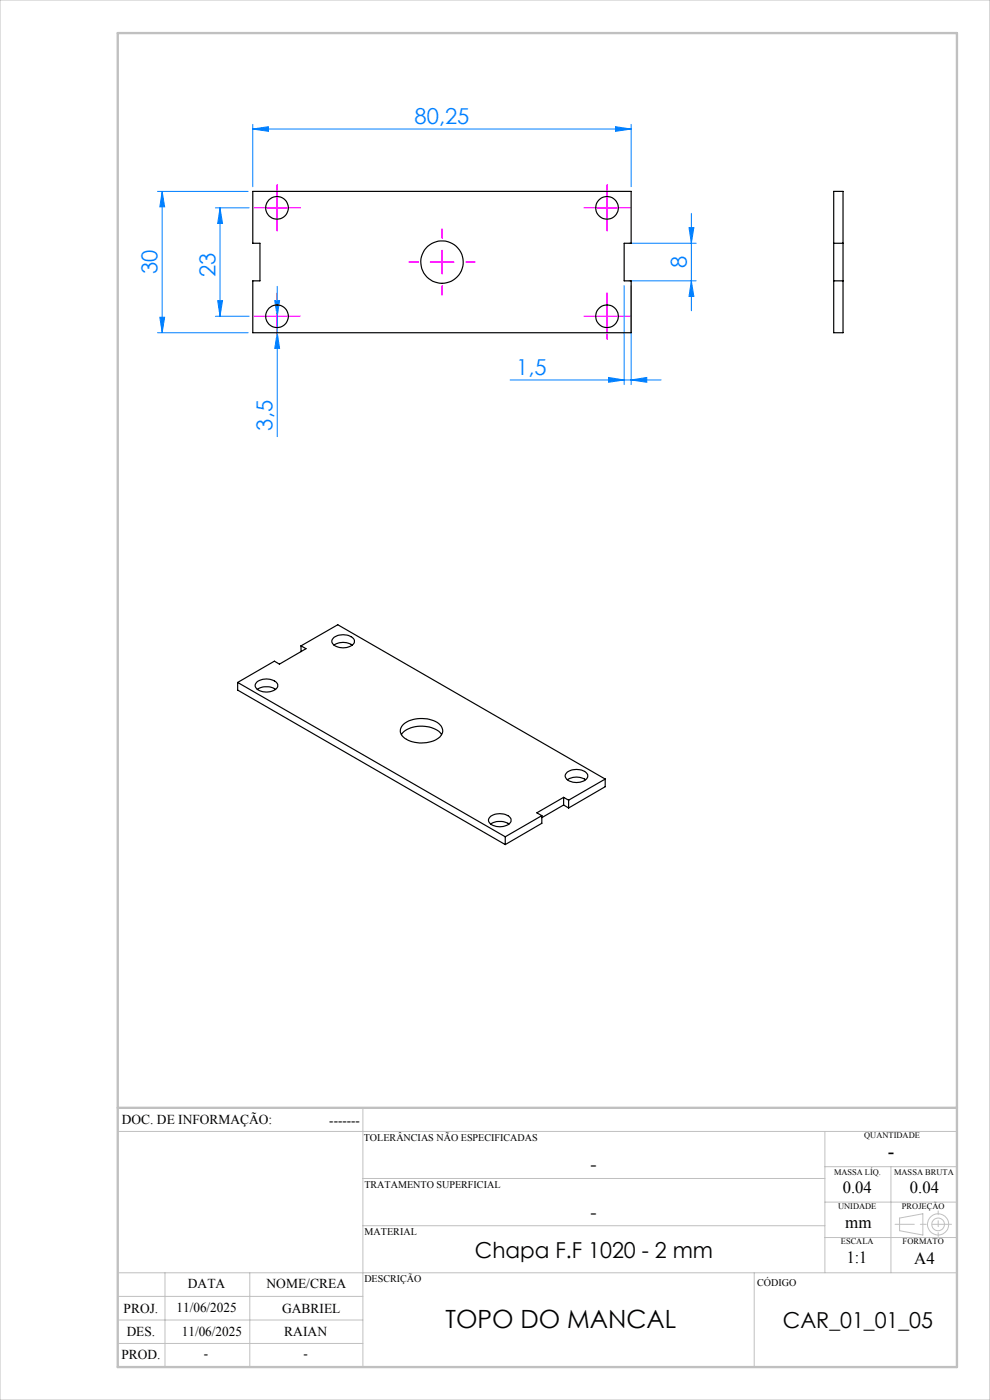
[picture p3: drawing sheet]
<svg xmlns="http://www.w3.org/2000/svg" width="210mm" height="297mm" viewBox="0 0 210 297" stroke-linecap="round" stroke-linejoin="round" font-family="sans-serif">
<g fill="none" stroke="#c0c0c0" stroke-width=".21">
<path d="M0 0h210v297h-210zM77 235v55M25 240h178M77 250h98M175 240v30M175 255h28M175 247.5h28M189 247.5v22.5M190.8 258.4l5-.9v4.5l-5-.9zM25 275h52M25 270h178M35 270v20"/>
<path d="M53 270v20M77 260h98M160 270v20M175 262.5h28M25 285h52M25 280h52"/>
<circle cx="199" cy="259.7" r="1.34"/>
<circle cx="199" cy="259.7" r="2.25"/>
</g>
<g fill="none" stroke="#0080ff" stroke-width=".21">
<path d="M53.6 27.4l3.3-.5v1zM53.6 26.4v13.2M53.6 27.4h80.3M130.6 26.9l3.3 .5-3.3 .5zM133.9 26.4v13.2M33.4 40.6h19.2M34.4 40.6v30M34.4 40.6l.5 3.3h-1zM45.7 44.1h7.1M46.7 44.1v23M46.7 44.1l.5 3.3h-1zM133.4 59.6h14.3"/>
<path d="M133.4 51.6h14.3M146.2 48.3h1l-.6 3.3zM146.6 45.3v20.6M146.6 59.6l.6 3.3h-1zM33.4 70.6h19.2M33.9 67.3h1l-.5 3.3zM45.7 67.1h7.1M46.2 63.8h1l-.5 3.3zM58.3 63.8h1l-.5 3.3zM58.8 70.6l.5 3.3h-1zM58.8 60.7v31.9M132.4 60.6v21"/>
<path d="M133.9 60.6v21M108.2 80.6h32M129.1 80.1l3.3 .5-3.3 .5zM133.9 80.6l3.3-.5v1z"/>
</g>
<g fill="none" stroke="#f0f" stroke-width=".21" stroke-dasharray="15.2 1.3 1.3 1.3">
<path d="M56.3 44.1h-2.4M58.8 41.6v-2.4M58.8 46.6v2.4M61.3 44.1h2.4M88.8 55.6h-2M93.8 50.6v-2M98.8 55.6h2M126.3 44.1h-2.4M128.8 41.6v-2.4M128.8 46.6v2.4M131.3 44.1h2.4M56.3 67.1h-2.4"/>
<path d="M58.8 64.6v-2.4M58.8 69.6v2.4M61.3 67.1h2.4M93.8 60.6v2M126.3 67.1h-2.4M128.8 64.6v-2.4M128.8 69.6v2.4M131.3 67.1h2.4"/>
</g>
<path d="M56.3 44.1h4.9M58.8 41.6v5M91.3 55.6h5M93.8 53.1v5M126.3 44.1h5M128.8 41.6v5M56.3 67.1h4.9M58.8 64.6v5M126.3 67.1h5M128.8 64.6v5" fill="none" stroke="#f0f" stroke-width=".21"/>
<path d="M201.8 259.7h-11.9" fill="none" stroke="#c0c0c0" stroke-width=".21" stroke-dasharray="15.2 1.3 1.3 1.3" stroke-dashoffset="11.2"/>
<path d="M199 256.9v5.4" fill="none" stroke="#c0c0c0" stroke-width=".21" stroke-dasharray="15.2 1.3 1.3 1.3" stroke-dashoffset="14.4"/>
<path d="M25 7h178v283h-178zM25 235h178" fill="none" stroke="#c0c0c0" stroke-width=".5"/>
<g fill="#0080ff">
<path d="M133.9 80.6l3.3-.5v1zM129.1 80.1l3.3 .5-3.3 .5z"/>
<path d="M130.6 26.9l3.3 .5-3.3 .5zM53.6 27.4l3.3-.5v1z"/>
<path d="M146.6 59.6l.6 3.3h-1zM146.2 48.3h1l-.6 3.3zM46.2 63.8h1l-.5 3.3zM46.7 44.1l.5 3.3h-1z"/>
<path d="M34.4 40.6l.5 3.3h-1zM33.9 67.3h1l-.5 3.3zM58.3 63.8h1l-.5 3.3zM58.8 70.6l.5 3.3h-1z"/>
</g>
<g fill="none" stroke="#000" stroke-width=".25">
<path d="M53.6 40.6h80.3v11h-1.5v8h1.5v11h-80.3v-11h1.5v-8h-1.5zM176.8 51.6h2M176.8 59.6h2M176.8 40.6h2v30h-2zM63.9 137l1 .6-5.6 3.3-1.1-.6-7.8 4.5M63.9 137l7.7-4.5 56.8 32.8M63.9 137v1.3M70.8 135.2a3.4 3.4 0 0 1 4.3 .4 1.12 1.12 0 0 1-.9 1.6 3 3 0 0 1-3.8-.9v-.5zM70.8 136.9a3.4 3.4 0 0 1 3.9 0M50.4 144.8l56.8 32.7M50.4 144.8v1.6l56.8 32.8M54.6 144.6a3.4 3.4 0 0 1 4.2 .4 1.12 1.12 0 0 1-.9 1.5 3.2 3.2 0 0 1-3.6-.6l-.1-.7z"/>
<path d="M54.6 146.3a3.6 3.6 0 0 1 3.9 0M85.1 155.9a5.9 5.9 0 0 1 6.9-1.4l1.1 .6 .6 .8M85.4 153.8a6.4 6.4 0 0 1 7.9 0 1.81 1.81 0 0 1-.6 3 6.5 6.5 0 0 1-7.4-.7 1.66 1.66 0 0 1 .1-2.3zM104.1 173.2a3.4 3.4 0 0 1 4.2 .4 1.22 1.22 0 0 1-1.2 1.6 3.1 3.1 0 0 1-3.3-.8l-.2-.6zM104.1 174.8a3.6 3.6 0 0 1 3.8 0M107.2 177.5v1.7M114.9 173l-7.7 4.5M114.9 173v1.7l-7.7 4.5M119.6 169.2l1 .6M119.6 169.2l-5.7 3.2 1 .6M119.6 169.2v1.6M119.6 170.8l-4.7 2.7"/>
<path d="M119.6 170.8l1 .6M120.3 163.8a3.4 3.4 0 0 1 4.3 .4 1.24 1.24 0 0 1-1.2 1.6 2.92 2.92 0 0 1-3.5-1v-.4zM120.3 165.4a3.6 3.6 0 0 1 3.9 0M120.6 169.8v1.6M128.4 165.3l-7.8 4.5M128.4 165.3v1.6l-7.8 4.5"/>
<circle cx="58.8" cy="44.1" r="2.39"/>
<circle cx="93.8" cy="55.6" r="4.5"/>
<circle cx="128.8" cy="44.1" r="2.39"/>
<circle cx="58.8" cy="67.1" r="2.39"/>
<circle cx="128.8" cy="67.1" r="2.39"/>
</g>
<text font-size="5.3" x="94.5" y="281.7">TOPO DO MANCAL</text>
<g font-size="4.7" fill="#0080ff">
<text x="88" y="26.3">80,25</text>
<text x="33.4" y="58.2" transform="rotate(-90 33.4 58.2)">30</text>
<text x="45.7" y="58.7" transform="rotate(-90 45.7 58.7)">23</text>
<text x="145.7" y="56.9" transform="rotate(-90 145.7 56.9)">8</text>
<text x="109.5" y="79.6">1,5</text>
<text x="57.8" y="91.3" transform="rotate(-90 57.8 91.3)">3,5</text>
</g>
<g font-size="4.7">
<text x="100.7" y="266.8">Chapa F.F 1020 - 2 mm</text>
<text x="166.1" y="281.7">CAR_01_01_05</text>
</g>
<text font-size="4.3" x="188.3" y="245.8">-</text>
<g font-size="4">
<text x="125.2" y="248.4">-</text>
<text x="125.2" y="258.6">-</text>
</g>
<g font-size="3.6">
<text x="178.8" y="253.1">0.04</text>
<text x="193" y="253.1">0.04</text>
<text x="179.3" y="260.6">mm</text>
<text x="179.6" y="267.9">1:1</text>
<text x="193.9" y="268.1">A4</text>
</g>
<g font-size="2.9">
<text x="25.9" y="238.4">DOC. DE INFORMAÇÃO:</text>
<text x="69.8" y="238.6">-------</text>
<text x="39.9" y="273.2">DATA</text>
<text x="56.5" y="273.2">NOME/CREA</text>
<text x="26.2" y="278.6">PROJ.</text>
<text x="37.4" y="278.2">11/06/2025</text>
<text x="59.8" y="278.6">GABRIEL</text>
<text x="26.9" y="283.4">DES.</text>
<text x="38.6" y="283.4">11/06/2025</text>
<text x="60.3" y="283.4">RAIAN</text>
<text x="25.7" y="288.3">PROD.</text>
<text x="43.3" y="288">-</text>
<text x="64.4" y="288">-</text>
</g>
<g font-size="2.2">
<text x="77.2" y="242.1">TOLERÂNCIAS NÃO ESPECIFICADAS</text>
<text x="77.3" y="251.9">TRATAMENTO SUPERFICIAL</text>
<text x="77.3" y="261.9">MATERIAL</text>
<text x="77.3" y="272.1">DESCRIÇÃO</text>
<text x="160.6" y="272.8">CÓDIGO</text>
</g>
<g font-size="1.8">
<text x="183.3" y="241.4">QUANTIDADE</text>
<text x="176.9" y="249.2">MASSA LÍQ.</text>
<text x="189.7" y="249.2">MASSA BRUTA</text>
<text x="177.8" y="256.5">UNIDADE</text>
<text x="191.3" y="256.5">PROJEÇÃO</text>
<text x="178.4" y="264">ESCALA</text>
<text x="191.5" y="264">FORMATO</text>
</g>
</svg>
